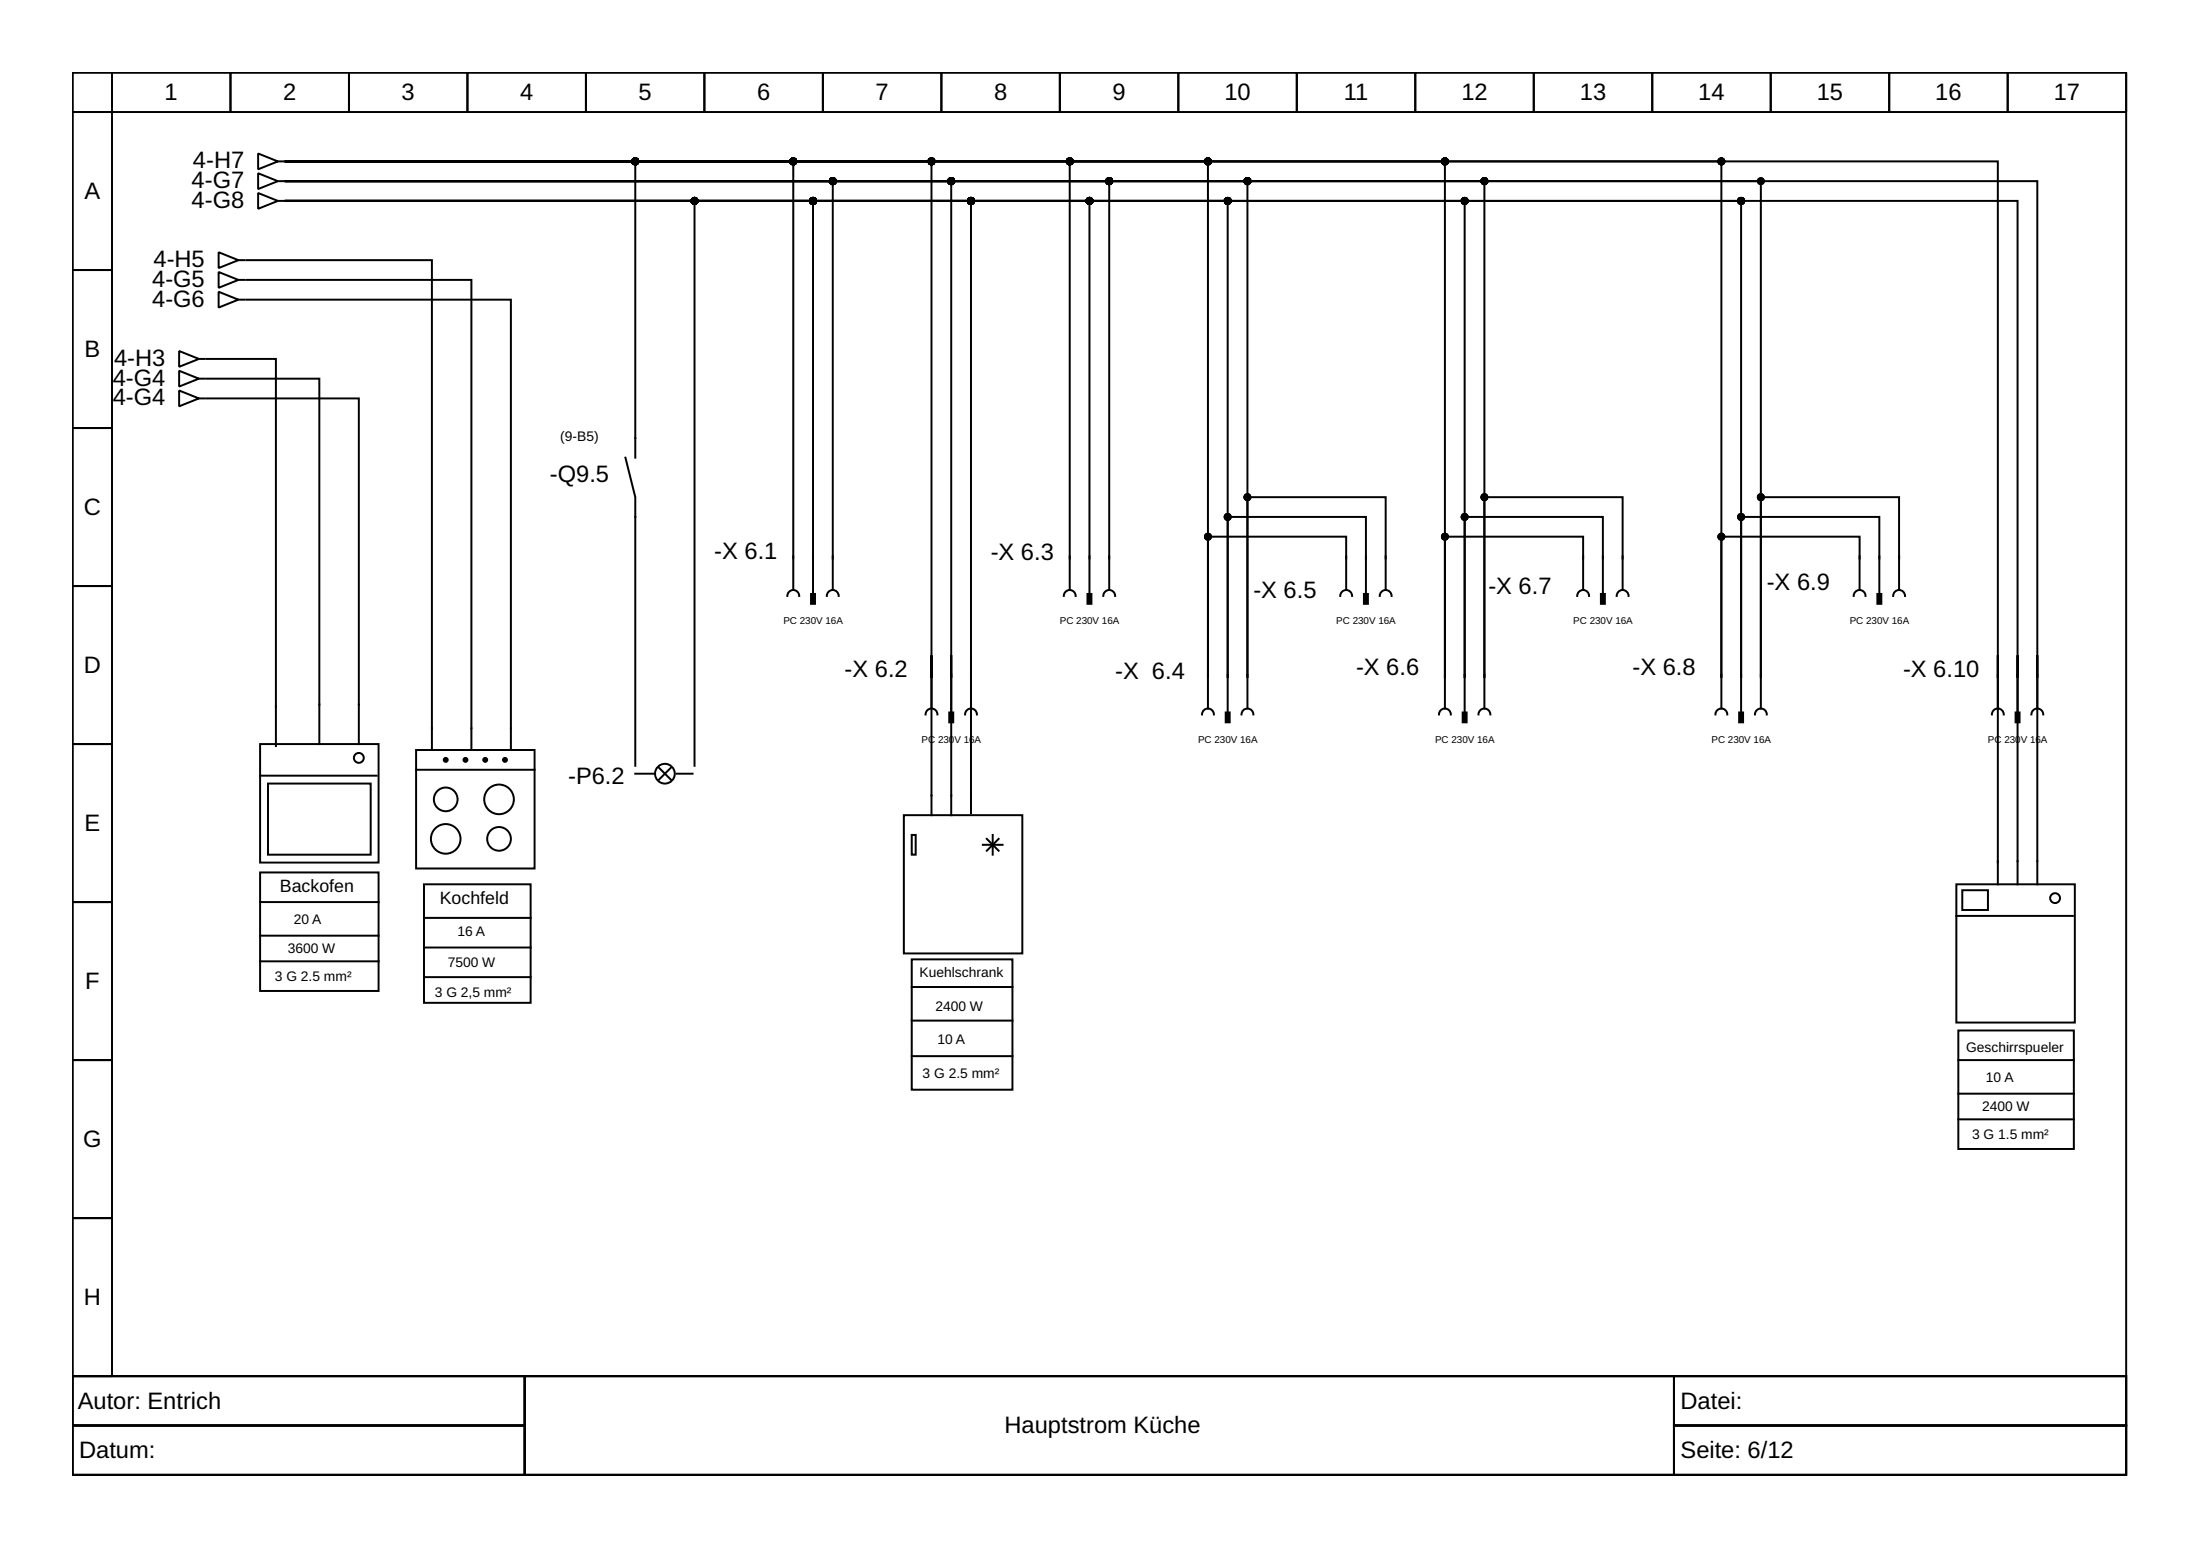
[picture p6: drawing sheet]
<svg xmlns="http://www.w3.org/2000/svg" width="297mm" height="210mm" viewBox="0 0 297 210" stroke-linecap="round" stroke-linejoin="round" font-family="sans-serif">
<g fill="none" stroke="#000" stroke-width=".27">
<path d="M9.8 9.8h277.3v176h-277.3zM9.8 9.8h5.3v5.3h-5.3zM9.8 15.1h5.3v21.4h-5.3zM15.1 9.8h16v5.3h-16zM31.1 9.8h16v5.3h-16zM47.1 9.8h16v5.3h-16zM63.1 9.8h16v5.3h-16zM79.1 9.8h16v5.3h-16zM95.1 9.8h16v5.3h-16zM111.1 9.8h16v5.3h-16zM127.1 9.8h16v5.3h-16zM143.1 9.8h16v5.3h-16z"/>
<path d="M159.1 9.8h16v5.3h-16zM175.1 9.8h16v5.3h-16zM191.1 9.8h16v5.3h-16zM207.1 9.8h16v5.3h-16zM223.1 9.8h16v5.3h-16zM239.1 9.8h16v5.3h-16zM255.1 9.8h16v5.3h-16zM271.1 9.8h16v5.3h-16zM9.8 36.5h5.3v21.3h-5.3zM29.5 36.7l2.7 1.1-2.7 1.1zM29.5 39.4l2.7 1.1-2.7 1zM29.5 34.1l2.7 1-2.7 1.1z"/>
<path d="M32.2 37.8h.8M32.2 35.1h.8M33.3 35.1h25v65.9M33.3 37.8h30.3v63.2M34.9 23.4l2.6 1.1-2.6 1zM34.9 26.1l2.6 1-2.6 1.1zM34.9 20.7l2.6 1.1-2.6 1.1zM37.5 24.5h.8M37.5 27.1h.8M37.5 21.8h.8M38.6 21.8h47.2v40M38.6 24.5h199.1v66.9v-24.3h18.7v8.3"/>
<path d="M38.6 24.5h111.2v50.9M38.6 27.1h127.2v64.3v-21.6h18.6v5.6M38.6 27.1h108.5v48.3M38.6 24.5h161.8v66.9v-24.3h18.7v8.3M38.6 21.8h68.5v53.6M38.6 27.1h196.5v64.3v-21.6h18.6v5.6M38.6 21.8h193.8v69.6v-19h18.7v3M38.6 27.1h159.2v64.3v-21.6h18.6v5.6M38.6 24.5h89.8v85.5M38.6 21.8h156.5v69.6v-19h18.7v3M38.6 21.8h124.5v69.6v-19h18.7v3M38.6 24.5h129.8v66.9v-24.3h18.7v8.3"/>
<path d="M38.6 27.1h92.5v80.5M38.6 21.8h105.8v53.6M38.6 21.8h231.1v94.6M38.6 24.5h73.8v50.9M38.6 27.1h71.2v48.3M38.6 21.8h87.2v88.2M38.6 27.1h233.8v92.3M38.6 24.5h236.5v94.9M38.6 27.1h55.2v76.3M9.8 57.8h5.3v21.3h-5.3zM24.2 50l2.7 1.1-2.7 1.1zM24.2 47.4l2.7 1-2.7 1.1z"/>
<path d="M24.2 52.7l2.7 1.1-2.7 1zM26.9 51.1h.8M26.9 48.4h.8M26.9 53.8h.8M27.9 48.4h9.4v52.3M27.9 51.1h15.2v49.3M27.9 53.8h20.5v46.6M32.2 40.5h.8M33.3 40.5h35.7v60.5M9.8 79.1h5.3v21.3h-5.3zM84.4 61.8l1.4 5.3v36.3M107.1 75.1v4.5"/>
<path d="M109.8 75.1v5.1M112.4 75.1v4.5M144.4 75.1v4.5M147.1 75.1v5.1M149.8 75.1v4.5M181.8 75.1v4.5M184.4 75.1v5.1M187.1 75.1v4.5M213.8 75.1v4.5M216.4 75.1v5.1M219.1 75.1v4.5M251.1 75.1v4.5"/>
<path d="M253.7 75.1v5.1M256.4 75.1v4.5M106.3 80.4a.8 .8 0 0 1 .8-.8 .8 .8 0 0 1 .8 .8M111.6 80.4a.8 .8 0 0 1 .8-.8 .8 .8 0 0 1 .8 .8M125 96.4a.8 .8 0 0 1 .8-.8 .8 .8 0 0 1 .8 .8M125.8 91.1v4.5M128.4 91.1v5.1M130.3 96.4a.8 .8 0 0 1 .8-.8 .8 .8 0 0 1 .8 .8M131.1 91.1v4.5M143.6 80.4a.8 .8 0 0 1 .8-.8 .8 .8 0 0 1 .8 .8M149 80.4a.8 .8 0 0 1 .8-.8 .8 .8 0 0 1 .8 .8M162.3 96.4a.8 .8 0 0 1 .8-.8 .8 .8 0 0 1 .8 .8"/>
<path d="M163.1 91.1v4.5M165.8 91.1v5.1M167.6 96.4a.8 .8 0 0 1 .8-.8 .8 .8 0 0 1 .8 .8M168.4 91.1v4.5M181 80.4a.8 .8 0 0 1 .8-.8 .8 .8 0 0 1 .8 .8M186.3 80.4a.8 .8 0 0 1 .8-.8 .8 .8 0 0 1 .8 .8M194.3 96.4a.8 .8 0 0 1 .8-.8 .8 .8 0 0 1 .8 .8M195.1 91.1v4.5M197.8 91.1v5.1M199.6 96.4a.8 .8 0 0 1 .8-.8 .8 .8 0 0 1 .8 .8M200.4 91.1v4.5M213 80.4a.8 .8 0 0 1 .8-.8 .8 .8 0 0 1 .8 .8"/>
<path d="M218.3 80.4a.8 .8 0 0 1 .8-.8 .8 .8 0 0 1 .8 .8M231.6 96.4a.8 .8 0 0 1 .8-.8 .8 .8 0 0 1 .8 .8M232.4 91.1v4.5M235.1 91.1v5.1M236.9 96.4a.8 .8 0 0 1 .8-.8 .8 .8 0 0 1 .8 .8M237.7 91.1v4.5M250.3 80.4a.8 .8 0 0 1 .8-.8 .8 .8 0 0 1 .8 .8M255.6 80.4a.8 .8 0 0 1 .8-.8 .8 .8 0 0 1 .8 .8M268.9 96.4a.8 .8 0 0 1 .8-.8 .8 .8 0 0 1 .8 .8M269.7 91.1v4.5M272.4 91.1v5.1M274.3 96.4a.8 .8 0 0 1 .8-.8 .8 .8 0 0 1 .8 .8"/>
<path d="M275.1 91.1v4.5M9.8 100.4h5.3v21.4h-5.3zM35.1 100.4h16v16h-16zM35.1 117.8h16v16h-16zM35.1 104.7h15.7M36.2 105.8h13.8v9.6h-13.8zM56.2 101.2h16v16h-16zM56.2 103.9h16M57.2 119.4h14.4v16h-14.4zM85.8 104.4h2.6M89 103.6l1.6 1.6M90.6 103.6l-1.6 1.6"/>
<path d="M91.4 104.4h2.1M122 110h16v18.7h-16zM123.1 112.7h.5v2.7h-.5zM131.1 107.1v2.7M132.7 114h2.7M133.2 113.2l1.6 1.6M134 112.7v2.7M134.8 113.2l-1.6 1.6M264.1 119.4h16v18.6h-16zM269.7 116.2v3.2M9.8 121.8h5.3v21.3h-5.3zM35.1 126.3h16"/>
<path d="M35.1 121.8h16M35.1 129.8h16M57.2 131.9h14.4M57.2 127.9h14.4M57.2 123.9h14.4M123.1 129.5h13.6v17.6h-13.6zM123.1 137.8h13.6M123.1 133.2h13.6M264.1 123.6h15.8M264.4 139.1h15.6v16h-15.6zM264.9 120.2h3.5v2.6h-3.5zM9.8 143.1h5.3v21.3h-5.3z"/>
<path d="M123.1 142.6h13.6M264.4 151.1h15.6M264.4 143.1h15.6M264.4 147.6h15.6M9.8 164.4h5.3v21.4h-5.3zM9.8 185.8h277.3v13.3h-277.3zM9.8 185.8h61v6.6h-61zM9.8 192.4h61v6.7h-61zM70.8 185.8h155.2v13.3h-155.2zM226 185.8h61.1v6.6h-61.1zM226 192.4h61.1v6.7h-61.1z"/>
<circle cx="48.4" cy="102.3" r=".67"/>
<circle cx="60.2" cy="113.2" r="2"/>
<circle cx="60.2" cy="107.9" r="1.6"/>
<circle cx="67.4" cy="107.9" r="2"/>
<circle cx="67.4" cy="113.2" r="1.6"/>
<circle cx="89.8" cy="104.4" r="1.33"/>
<circle cx="277.5" cy="121.2" r=".67"/>
</g>
<g fill="#000" stroke="#000" stroke-width=".27">
<path d="M109.5 80.2h.5v1.3h-.5z" fill-rule="evenodd"/>
<path d="M128.2 96.2h.5v1.3h-.5z" fill-rule="evenodd"/>
<path d="M146.8 80.2h.6v1.3h-.6z" fill-rule="evenodd"/>
<path d="M165.5 96.2h.5v1.3h-.5z" fill-rule="evenodd"/>
<path d="M184.2 80.2h.5v1.3h-.5z" fill-rule="evenodd"/>
<path d="M197.5 96.2h.5v1.3h-.5z" fill-rule="evenodd"/>
<path d="M216.2 80.2h.5v1.3h-.5z" fill-rule="evenodd"/>
<path d="M234.8 96.2h.5v1.3h-.5z" fill-rule="evenodd"/>
<path d="M253.5 80.2h.5v1.3h-.5z" fill-rule="evenodd"/>
<path d="M272.1 96.2h.6v1.3h-.6z" fill-rule="evenodd"/>
<circle cx="85.8" cy="21.8" r=".4"/>
<circle cx="93.8" cy="27.1" r=".4"/>
<circle cx="107.1" cy="21.8" r=".4"/>
<circle cx="109.8" cy="27.1" r=".4"/>
<circle cx="112.4" cy="24.5" r=".4"/>
<circle cx="125.8" cy="21.8" r=".4"/>
<circle cx="128.4" cy="24.5" r=".4"/>
<circle cx="131.1" cy="27.1" r=".4"/>
<circle cx="144.4" cy="21.8" r=".4"/>
<circle cx="147.1" cy="27.1" r=".4"/>
<circle cx="149.8" cy="24.5" r=".4"/>
<circle cx="163.1" cy="21.8" r=".4"/>
<circle cx="165.8" cy="27.1" r=".4"/>
<circle cx="168.4" cy="24.5" r=".4"/>
<circle cx="195.1" cy="21.8" r=".4"/>
<circle cx="197.8" cy="27.1" r=".4"/>
<circle cx="200.4" cy="24.5" r=".4"/>
<circle cx="232.4" cy="21.8" r=".4"/>
<circle cx="235.1" cy="27.1" r=".4"/>
<circle cx="237.7" cy="24.5" r=".4"/>
<circle cx="163.1" cy="72.4" r=".4"/>
<circle cx="165.8" cy="69.8" r=".4"/>
<circle cx="168.4" cy="67.1" r=".4"/>
<circle cx="195.1" cy="72.4" r=".4"/>
<circle cx="197.8" cy="69.8" r=".4"/>
<circle cx="200.4" cy="67.1" r=".4"/>
<circle cx="232.4" cy="72.4" r=".4"/>
<circle cx="235.1" cy="69.8" r=".4"/>
<circle cx="237.7" cy="67.1" r=".4"/>
<circle cx="60.2" cy="102.6" r=".27"/>
<circle cx="62.8" cy="102.6" r=".27"/>
<circle cx="65.5" cy="102.6" r=".27"/>
<circle cx="68.2" cy="102.6" r=".27"/>
</g>
<g font-size="3.2">
<text x="22.2" y="13.5">1</text>
<text x="38.2" y="13.5">2</text>
<text x="54.2" y="13.5">3</text>
<text x="70.2" y="13.5">4</text>
<text x="86.2" y="13.5">5</text>
<text x="102.2" y="13.5">6</text>
<text x="118.2" y="13.5">7</text>
<text x="134.2" y="13.5">8</text>
<text x="150.2" y="13.5">9</text>
<text x="165.3" y="13.5">10</text>
<text x="181.4" y="13.5">11</text>
<text x="197.3" y="13.5">12</text>
<text x="213.3" y="13.5">13</text>
<text x="229.3" y="13.5">14</text>
<text x="245.3" y="13.5">15</text>
<text x="261.3" y="13.5">16</text>
<text x="277.3" y="13.5">17</text>
<text x="26.1" y="22.7">4-H7</text>
<text x="11.4" y="26.9">A</text>
<text x="25.9" y="25.4">4-G7</text>
<text x="25.9" y="28.1">4-G8</text>
<text x="20.5" y="38.7">4-G5</text>
<text x="20.5" y="41.4">4-G6</text>
<text x="20.7" y="36.1">4-H5</text>
<text x="11.4" y="48.2">B</text>
<text x="15.2" y="52">4-G4</text>
<text x="15.4" y="49.4">4-H3</text>
<text x="15.2" y="54.7">4-G4</text>
<text x="74.2" y="65.1">-Q9.5</text>
<text x="11.3" y="69.5">C</text>
<text x="96.4" y="75.4">-X 6.1</text>
<text x="133.8" y="75.7">-X 6.3</text>
<text x="169.2" y="80.7">-X 6.5</text>
<text x="201" y="80.2">-X 6.7</text>
<text x="238.5" y="79.7">-X 6.9</text>
<text x="11.3" y="90.8">D</text>
<text x="114" y="91.4">-X 6.2</text>
<text x="150.6" y="91.7">-X 6.4</text>
<text x="183.1" y="91.1">-X 6.6</text>
<text x="220.4" y="91.1">-X 6.8</text>
<text x="256.9" y="91.4">-X 6.10</text>
<text x="76.7" y="105.8">-P6.2</text>
<text x="11.4" y="112.2">E</text>
<text x="11.5" y="133.5">F</text>
<text x="11.2" y="154.8">G</text>
<text x="11.3" y="176.2">H</text>
<text x="10.5" y="190.2">Autor: Entrich</text>
<text x="226.9" y="190.2">Datei:</text>
<text x="10.7" y="196.8">Datum:</text>
<text x="135.6" y="193.5">Hauptstrom Küche</text>
<text x="226.9" y="196.8">Seite: 6/12</text>
</g>
<g font-size="2.4">
<text x="37.8" y="120.4">Backofen</text>
<text x="59.4" y="122">Kochfeld</text>
</g>
<g font-size="1.9">
<text x="75.7" y="59.5">(9-B5)</text>
<text x="39.7" y="124.7">20 A</text>
<text x="38.9" y="128.7">3600 W</text>
<text x="60.4" y="130.6">7500 W</text>
<text x="61.8" y="126.3">16 A</text>
<text x="124.2" y="131.9">Kuehlschrank</text>
<text x="37.1" y="132.4">3 G 2.5 mm²</text>
<text x="58.7" y="134.6">3 G 2,5 mm²</text>
<text x="126.3" y="136.4">2400 W</text>
<text x="126.6" y="141">10 A</text>
<text x="265.5" y="142">Geschirrspueler</text>
<text x="124.6" y="145.5">3 G 2.5 mm²</text>
<text x="268.1" y="146">10 A</text>
<text x="266.3" y="153.8">3 G 1.5 mm²</text>
<text x="267.6" y="150">2400 W</text>
</g>
<g font-size="1.3">
<text x="105.8" y="84.3">PC 230V 16A</text>
<text x="143.1" y="84.3">PC 230V 16A</text>
<text x="180.4" y="84.3">PC 230V 16A</text>
<text x="212.4" y="84.3">PC 230V 16A</text>
<text x="249.7" y="84.3">PC 230V 16A</text>
<text x="124.4" y="100.3">PC 230V 16A</text>
<text x="161.8" y="100.3">PC 230V 16A</text>
<text x="193.8" y="100.3">PC 230V 16A</text>
<text x="231.1" y="100.3">PC 230V 16A</text>
<text x="268.4" y="100.3">PC 230V 16A</text>
</g>
</svg>
